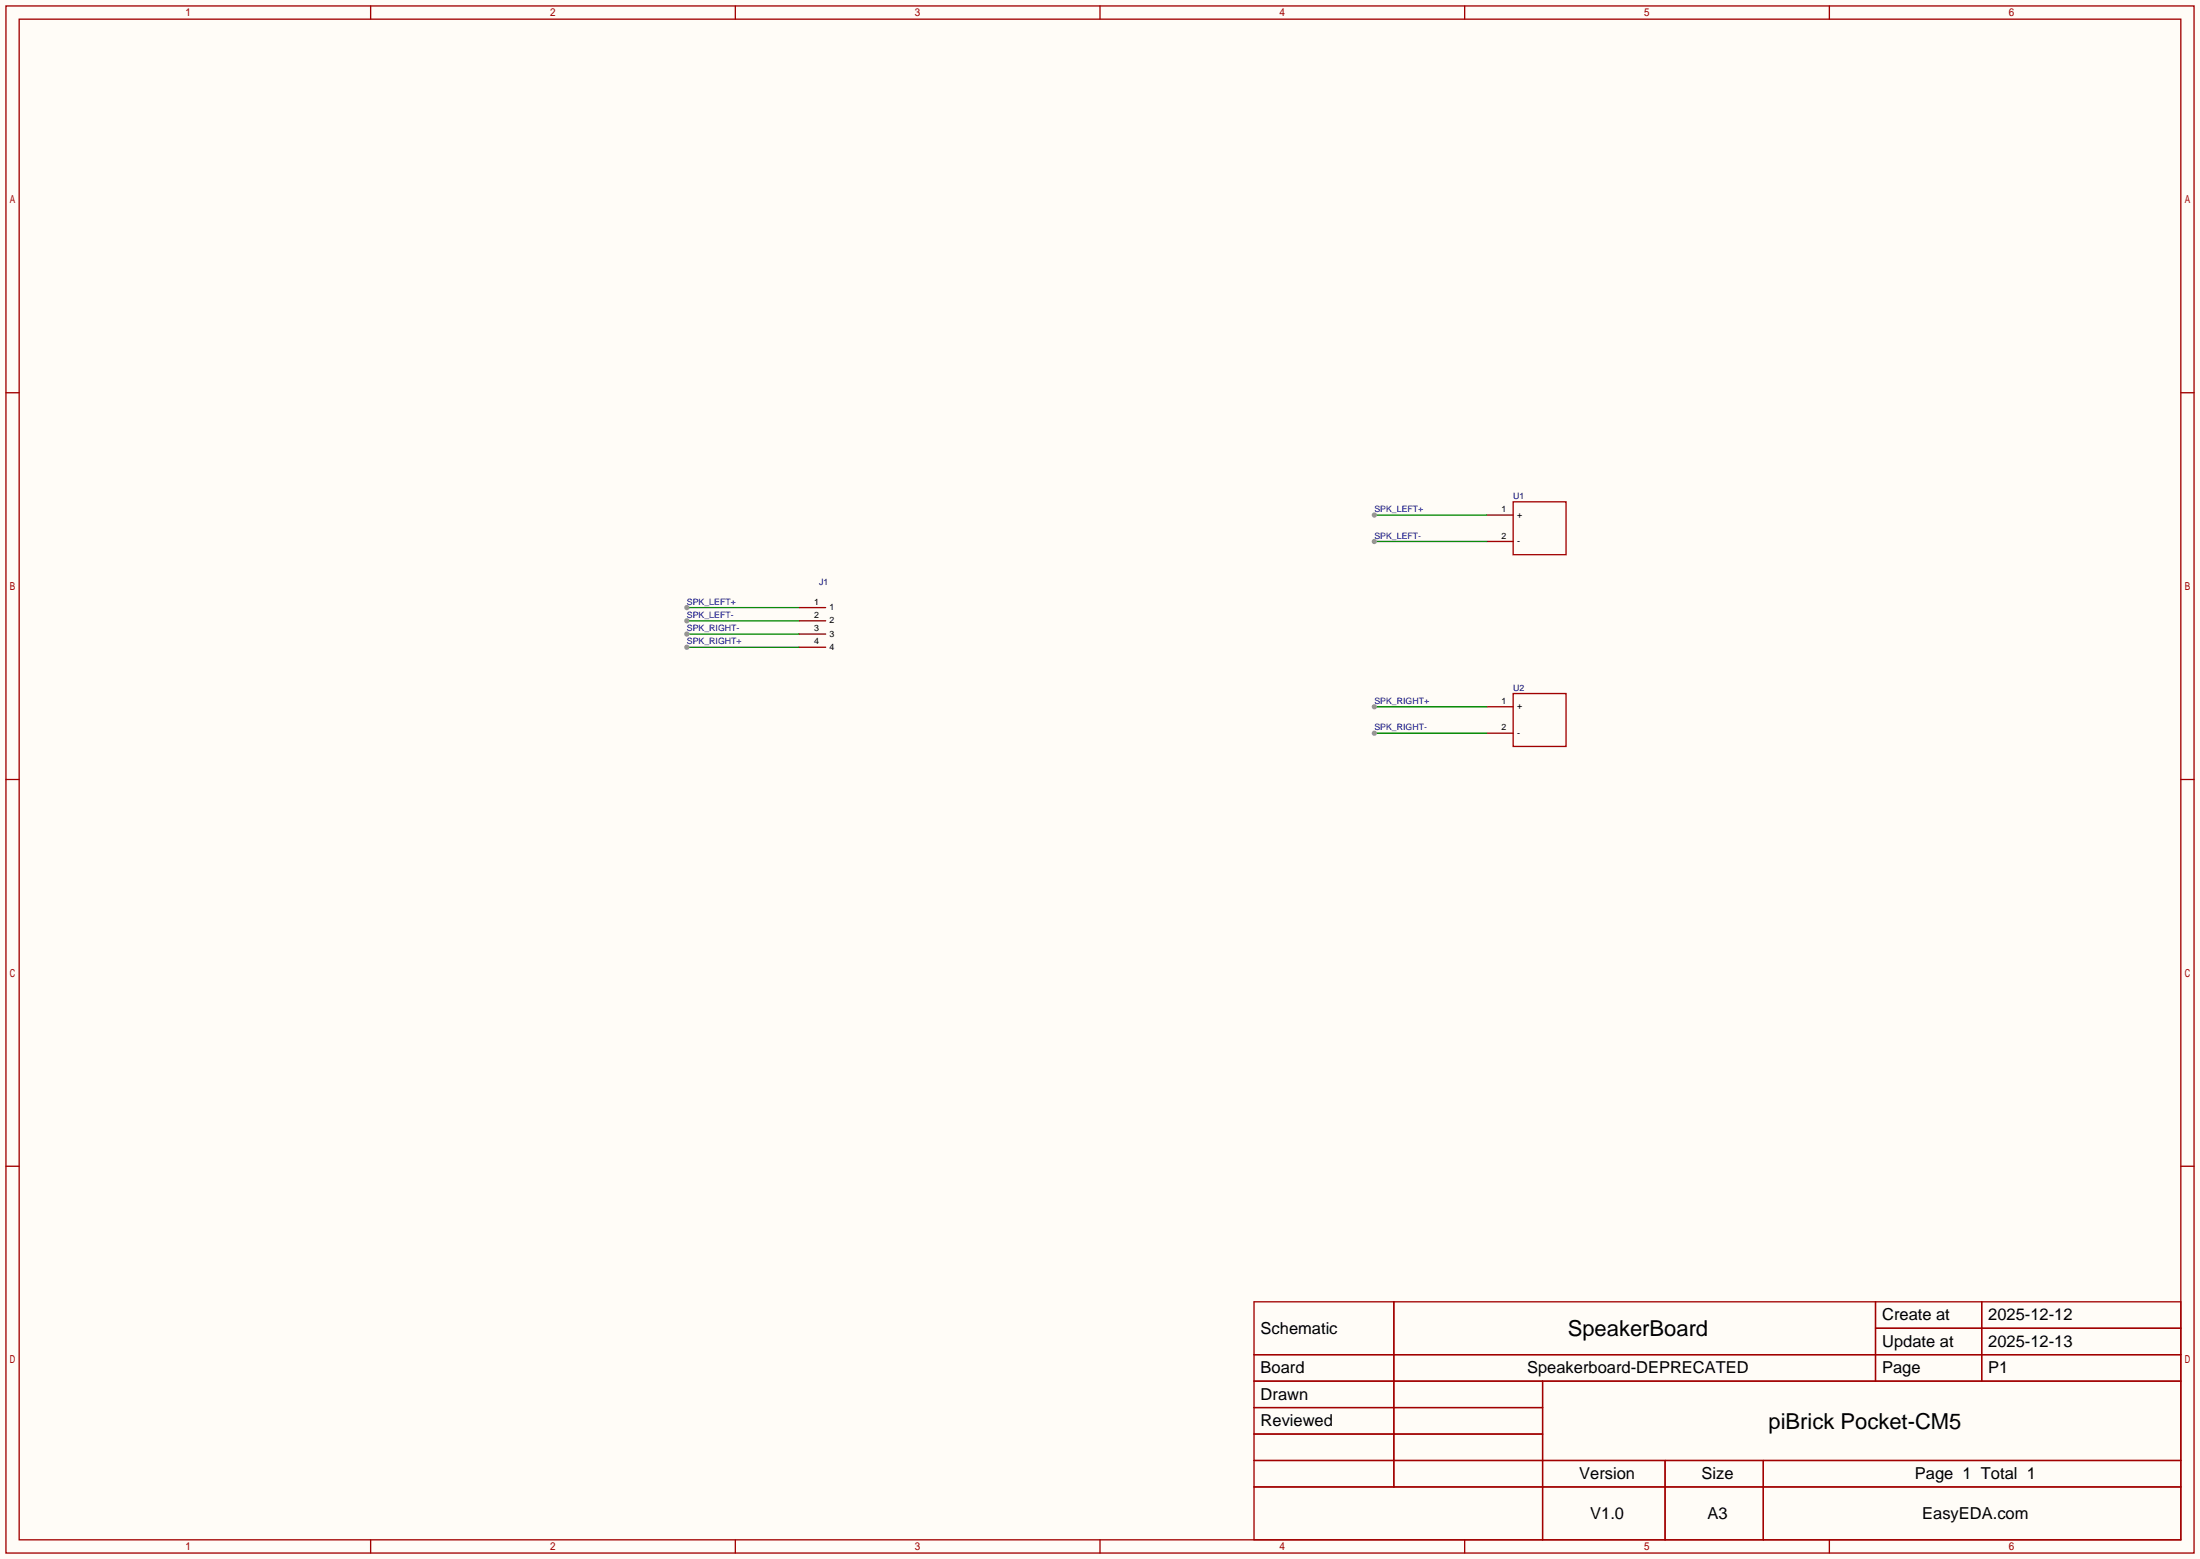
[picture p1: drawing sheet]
<svg xmlns="http://www.w3.org/2000/svg" width="423mm" height="299mm" viewBox="0 0 423 299" stroke-linecap="round" stroke-linejoin="round" font-family="sans-serif">
<path d="M0 0h422.7v299.5h-422.7z" fill="#fffcf7"/>
<g fill="none" stroke="#a10000" stroke-width=".25">
<path d="M1.1 1.1h420.4v297.2h-420.4zM3.7 3.7h415.3v292.1h-415.3zM71.2 1.1v2.6M141.3 1.1v2.6M211.3 1.1v2.6M281.4 1.1v2.6M351.5 1.1v2.6M1.1 75.4h2.6M419 75.4h2.5M290.7 96.4h10.2v10.2h-10.2zM290.7 133.2h10.2v10.2h-10.2zM1.1 149.7h2.6"/>
<path d="M419 149.7h2.5M1.1 224h2.6M419 224h2.5M240.9 250.1h178.1v45.7h-178.1zM267.8 250.1v35.5M360.3 250.1v15.2M360.3 255.1h58.7M380.7 250.1v15.2M240.9 260.2h178.1M240.9 265.3h178.1M240.9 270.4h55.5M240.9 275.5h55.5"/>
<path d="M296.4 265.3v30.5M71.2 295.8v2.5M141.3 295.8v2.5M211.3 295.8v2.5M240.9 280.5h178.1M240.9 285.6h178.1M281.4 295.8v2.5M319.9 280.5v15.3M338.8 280.5v15.3M351.5 295.8v2.5"/>
</g>
<path d="M285.6 98.9h5.1M285.6 104h5.1M285.6 135.8h5.1M285.6 140.8h5.1" fill="none" stroke="#870000" stroke-width=".25"/>
<path d="M132 116.7h21.5" fill="none" stroke="#008700" stroke-width=".25"/>
<circle cx="132" cy="116.7" r=".51" fill="#999"/>
<path d="M132 119.3h21.5" fill="none" stroke="#008700" stroke-width=".25"/>
<circle cx="132" cy="119.3" r=".51" fill="#999"/>
<path d="M132 121.8h21.5" fill="none" stroke="#008700" stroke-width=".25"/>
<circle cx="132" cy="121.8" r=".51" fill="#999"/>
<path d="M132 124.3h21.5" fill="none" stroke="#008700" stroke-width=".25"/>
<circle cx="132" cy="124.3" r=".51" fill="#999"/>
<path d="M264 98.9h21.6" fill="none" stroke="#008700" stroke-width=".25"/>
<circle cx="264" cy="98.9" r=".51" fill="#999"/>
<path d="M264 104h21.6" fill="none" stroke="#008700" stroke-width=".25"/>
<circle cx="264" cy="104" r=".51" fill="#999"/>
<path d="M264 140.8h21.6" fill="none" stroke="#008700" stroke-width=".25"/>
<circle cx="264" cy="140.8" r=".51" fill="#999"/>
<path d="M264 135.8h21.6" fill="none" stroke="#008700" stroke-width=".25"/>
<circle cx="264" cy="135.8" r=".51" fill="#999"/>
<path d="M153.5 116.7h5.1M153.5 119.3h5.1M153.5 121.8h5.1M153.5 124.3h5.1" fill="none" stroke="#870000" stroke-width=".25"/>
<g font-size="4.2">
<text x="301.2" y="256.7">SpeakerBoard</text>
<text x="339.8" y="274.5">piBrick Pocket-CM5</text>
</g>
<g font-size="3.2">
<text x="242.2" y="256.2">Schematic</text>
<text x="361.6" y="253.7">Create at</text>
<text x="382" y="253.7">2025-12-12</text>
<text x="242.2" y="263.8">Board</text>
<text x="293.4" y="263.8">Speakerboard-DEPRECATED</text>
<text x="361.6" y="258.7">Update at</text>
<text x="361.6" y="263.8">Page</text>
<text x="382" y="258.7">2025-12-13</text>
<text x="382" y="263.8">P1</text>
<text x="242.2" y="268.9">Drawn</text>
<text x="242.2" y="274">Reviewed</text>
<text x="303.4" y="284.1">Version</text>
<text x="326.9" y="284.1">Size</text>
<text x="367.9" y="284.1">Page 1 Total 1</text>
<text x="305.5" y="291.8">V1.0</text>
<text x="328" y="291.8">A3</text>
<text x="369.3" y="291.8">EasyEDA.com</text>
</g>
<g font-size="1.7" fill="#000080">
<text x="290.7" y="95.9">U1</text>
<text x="157.4" y="112.4">J1</text>
<text x="290.7" y="132.7">U2</text>
</g>
<g font-size="1.7" fill="#00f">
<text x="264" y="98.4">SPK_LEFT+</text>
<text x="264" y="103.5">SPK_LEFT-</text>
<text x="132" y="116.2">SPK_LEFT+</text>
<text x="132" y="118.7">SPK_LEFT-</text>
<text x="132" y="121.3">SPK_RIGHT-</text>
<text x="132" y="123.8">SPK_RIGHT+</text>
<text x="264" y="135.2">SPK_RIGHT+</text>
<text x="264" y="140.3">SPK_RIGHT-</text>
</g>
<g font-size="1.7">
<text x="288.5" y="98.4">1</text>
<text x="291.5" y="99.4">+</text>
<text x="288.5" y="103.5">2</text>
<text x="291.5" y="104.5">-</text>
<text x="156.4" y="116.2">1</text>
<text x="156.4" y="118.7">2</text>
<text x="159.4" y="117.2">1</text>
<text x="159.4" y="119.7">2</text>
<text x="156.4" y="121.3">3</text>
<text x="156.4" y="123.8">4</text>
<text x="159.4" y="122.3">3</text>
<text x="159.4" y="124.8">4</text>
<text x="288.5" y="135.2">1</text>
<text x="291.5" y="136.2">+</text>
<text x="288.5" y="140.3">2</text>
<text x="291.5" y="141.3">-</text>
</g>
</svg>
